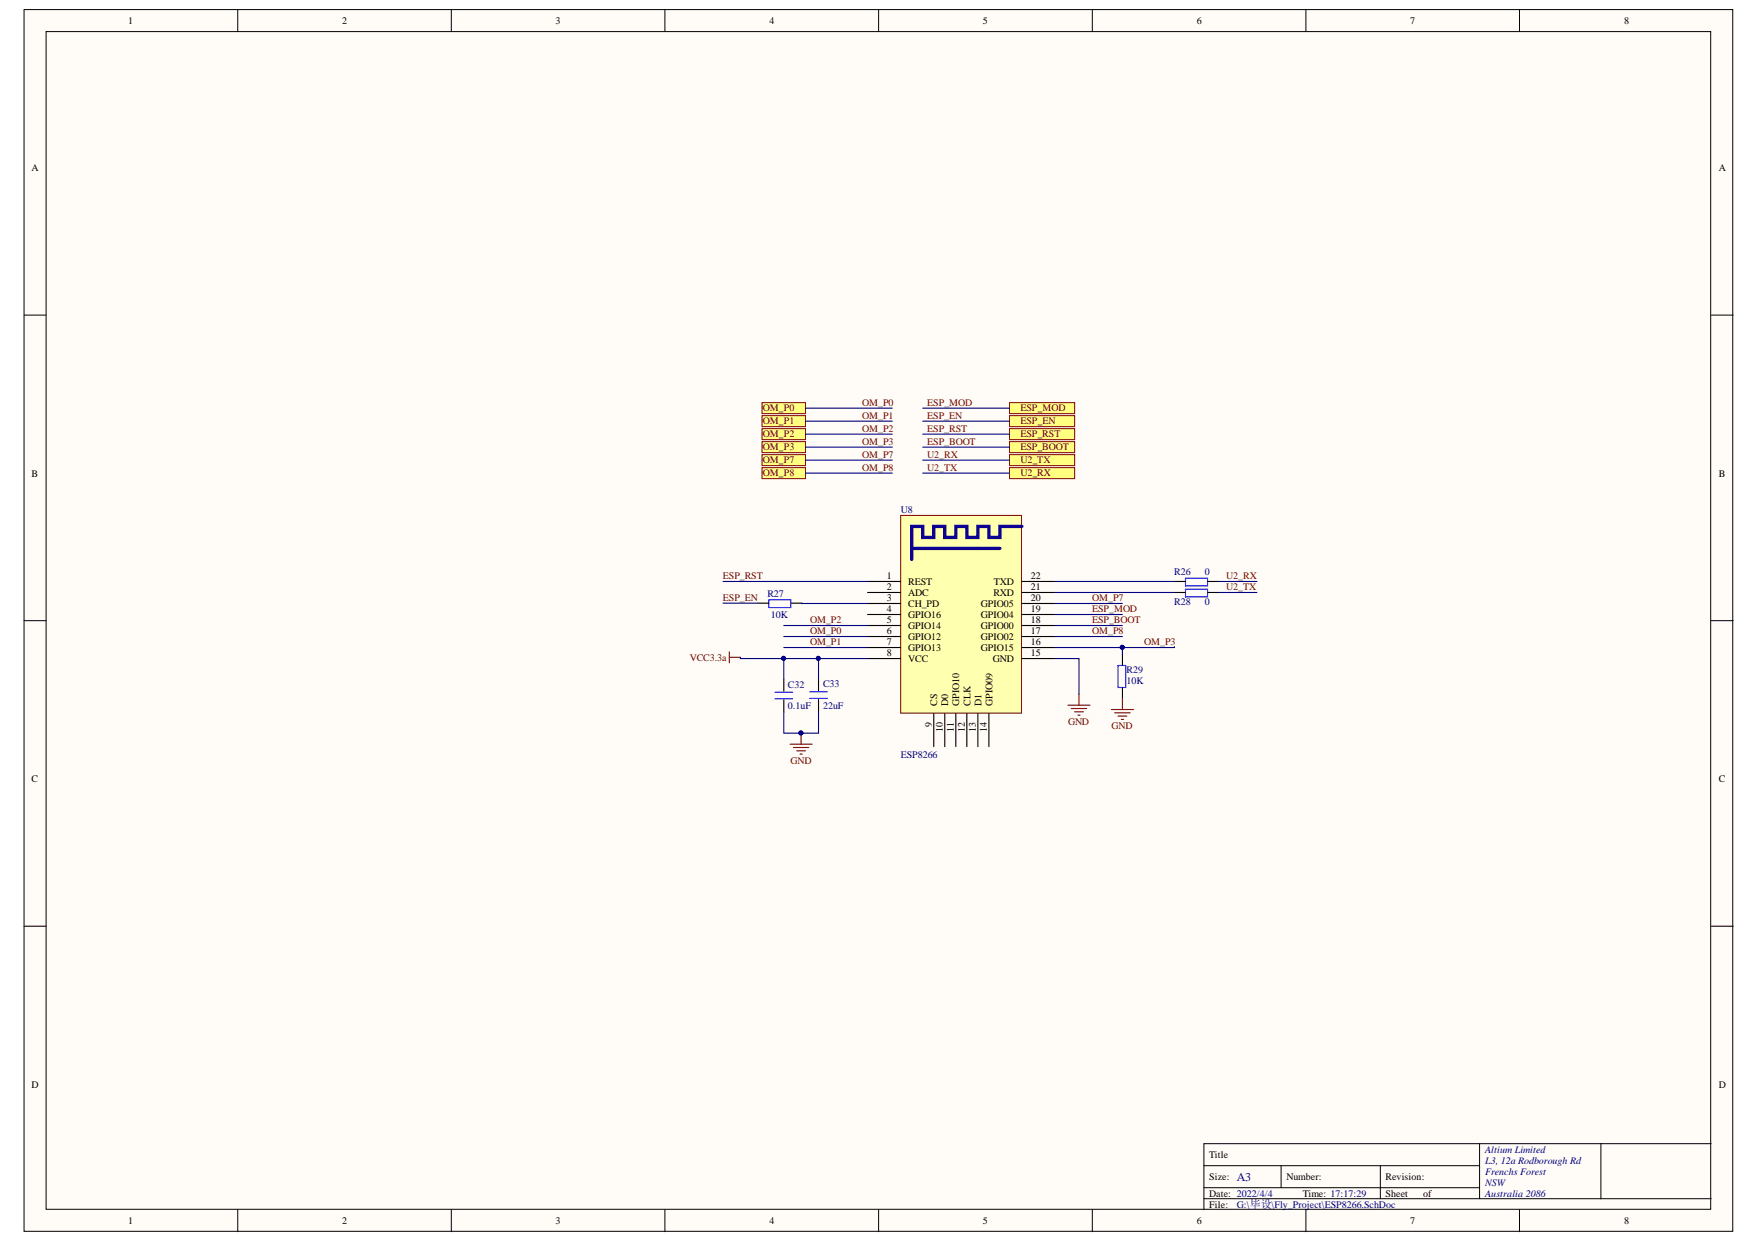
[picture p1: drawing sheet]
<svg xmlns="http://www.w3.org/2000/svg" width="297mm" height="210mm" viewBox="0 0 297 210" stroke-linecap="round" stroke-linejoin="round" font-family="sans-serif">
<g fill="#fffcf8" stroke="#000" stroke-width=".17">
<path d="M4.1 1.6h288.3v206.2h-288.3z"/>
<path d="M7.8 5.3h280.9v198.7h-280.9z"/>
</g>
<g fill="none" stroke="#000" stroke-width=".17">
<path d="M40.1 1.6v3.7M76.2 1.6v3.7M112.2 1.6v3.7M148.3 1.6v3.7M184.4 1.6v3.7M220.4 1.6v3.7M256.4 1.6v3.7M4.1 53.2h3.7M288.8 53.2h3.7M4.1 104.7h3.7M288.8 104.7h3.7M4.1 156.3h3.7"/>
<path d="M288.8 156.3h3.7M203.2 196.7h46.5M216.2 196.7v3.7M233 196.7v5.6M249.7 193v9.3M270.2 193h-67v11.1M288.8 193h-18.6v9.3M40.1 204.1v3.7M76.2 204.1v3.7M112.2 204.1v3.7M148.3 204.1v3.7M184.4 204.1v3.7"/>
<path d="M203.2 202.3h85.6M203.2 200.4h46.5M220.4 204.1v3.7M256.4 204.1v3.7"/>
</g>
<path d="M152 87h20.4v33.3h-20.4z" fill="#ffffb0" stroke="#800000" stroke-width=".17"/>
<g fill="none" stroke="#000" stroke-width=".19">
<path d="M146.4 98.1h5.6M146.4 100h5.6M172.5 98.1h5.6M172.5 100h5.6M198.2 98.1h1.9M198.2 100h1.9M203.8 98.1h1.9M203.8 100h1.9M127.9 101.8h1.9M132.3 114.6v2M132.3 118.1v2M133.5 101.8h1.8"/>
<path d="M138.1 114.5v2M138.1 118v2.1M146.4 101.8h5.6M146.4 103.7h5.6M146.4 105.5h5.6M146.4 107.4h5.6M146.4 109.3h5.6M146.4 111.1h5.6M172.5 101.8h5.6M172.5 103.7h5.6M172.5 105.5h5.6M172.5 107.4h5.6"/>
<path d="M172.5 109.3h5.6M172.5 111.1h5.6M189.4 110.4v1.9M189.4 116v1.9M157.6 120.4v5.6M159.5 120.4v5.6M161.3 120.4v5.6M163.2 120.4v5.6M165 120.4v5.6M166.9 120.4v5.6"/>
</g>
<path d="M153.9 92.5h14.9M172.5 88.8h-3.7v1.9h-1.9v-1.9h-1.9v1.9h-1.8v-1.9h-1.9v1.9h-1.8v-1.9h-1.9v1.9h-1.9v-1.9h-1.8v5.6" fill="none" stroke="#0c0087" stroke-width=".56"/>
<g fill="none" stroke="#800000" stroke-width=".19">
<path d="M123.1 110v1.8M123.1 110.9h1.8M180.2 119h3.8M180.8 119.6h2.6M182.1 117.1v1.9M187.6 119.7h3.7M189.4 117.9v1.8M133.3 125.6h3.8M133.9 126.1h2.6M134.5 126.7h1.4M135 127.2h.4M135.2 123.7v1.9"/>
<path d="M181.4 120.1h1.4M181.9 120.7h.4M188.1 120.3h2.6M188.7 120.8h1.5M189.2 121.4h.4"/>
</g>
<path d="M200.1 97.6h3.7v1.3h-3.7zM200.1 99.4h3.7v1.3h-3.7zM129.8 101.2h3.7v1.3h-3.7zM130.8 117.9h3M130.8 116.8h3M136.7 117.8h2.9M136.7 116.7h2.9M188.7 112.3h1.3v3.7h-1.3z" fill="none" stroke="#00f" stroke-width=".19"/>
<circle cx="135.2" cy="123.7" r=".33" fill="#000080" stroke="#000080" stroke-width=".17"/>
<g fill="#ffff80" stroke="#800000" stroke-width=".17">
<path d="M128.6 67.9h7.3v1.9h-7.3z" fill-rule="evenodd"/>
<path d="M128.6 70.1h7.3v1.9h-7.3z" fill-rule="evenodd"/>
<path d="M128.6 72.3h7.3v1.9h-7.3z" fill-rule="evenodd"/>
<path d="M128.6 74.5h7.3v1.9h-7.3z" fill-rule="evenodd"/>
<path d="M128.6 76.7h7.3v1.9h-7.3z" fill-rule="evenodd"/>
<path d="M128.6 78.9h7.3v1.9h-7.3z" fill-rule="evenodd"/>
<path d="M170.4 78.9h11v1.9h-11z" fill-rule="evenodd"/>
<path d="M170.4 76.7h11v1.9h-11z" fill-rule="evenodd"/>
<path d="M170.4 74.5h11v1.9h-11z" fill-rule="evenodd"/>
<path d="M170.4 72.3h11v1.9h-11z" fill-rule="evenodd"/>
<path d="M170.4 70.1h11v1.9h-11z" fill-rule="evenodd"/>
<path d="M170.4 67.9h11v1.9h-11z" fill-rule="evenodd"/>
</g>
<g fill="none" stroke="#000080" stroke-width=".19">
<path d="M135.9 79.8h14.7M135.9 77.6h14.7M135.9 75.4h14.7M135.9 73.3h14.7M135.9 71.1h14.7M135.9 68.9h14.7M155.7 79.8h14.7M155.7 77.6h14.7M155.7 75.4h14.7M155.7 73.3h14.7M155.7 71.1h14.7M155.7 68.9h14.7"/>
<path d="M122 98.1h24.4M178.1 98.1h20.1M178.1 100h20.1M205.7 98.1h6.4M205.7 100h6.4M122 101.8h5.9M124.9 110.9v.2h21.5M132.3 111.1v3.5M132.3 109.3h14.1M132.3 107.4h14.1M132.3 105.5h14.1M135.3 101.8h11.1"/>
<path d="M138.1 111.1v3.4M178.1 111.1h4v6M178.1 107.4h11.3M178.1 105.5h11.3M178.1 103.7h11.3M178.1 101.8h11.3M189.4 109.3v1.1M198.2 109.1v.2h-20.1M138.1 120.1v3.6h-5.8v-3.6"/>
</g>
<g fill="#000080" stroke="#000080" stroke-width=".17">
<circle cx="189.4" cy="109.2" r=".33"/>
<circle cx="138.1" cy="111.1" r=".33"/>
<circle cx="132.2" cy="111.1" r=".33"/>
<circle cx="135.2" cy="123.7" r=".33"/>
</g>
<text font-size="2" fill="#000080" x="208.7" y="199.2">A3</text>
<g font-size="1.7">
<text x="21.6" y="4">1</text>
<text x="57.7" y="4">2</text>
<text x="93.8" y="4">3</text>
<text x="129.9" y="4">4</text>
<text x="165.9" y="4">5</text>
<text x="202" y="4">6</text>
<text x="238" y="4">7</text>
<text x="274.1" y="4">8</text>
<text x="5.3" y="28.9">A</text>
<text x="290.1" y="28.9">A</text>
<text x="5.3" y="80.4">B</text>
<text x="290.1" y="80.4">B</text>
<text x="149.6" y="97.8">1</text>
<text x="149.6" y="99.6">2</text>
<text x="149.6" y="101.5">3</text>
<text x="153.3" y="98.7">REST</text>
<text x="153.3" y="100.5">ADC</text>
<text x="167.7" y="100.5">RXD</text>
<text x="167.7" y="98.7">TXD</text>
<text x="174" y="101.5">20</text>
<text x="174" y="99.6">21</text>
<text x="174" y="97.8">22</text>
<text x="149.6" y="103.3">4</text>
<text x="149.6" y="105.2">5</text>
<text x="149.6" y="107">6</text>
<text x="153.3" y="102.4">CH_PD</text>
<text x="153.3" y="104.3">GPIO16</text>
<text x="153.3" y="106.1">GPIO14</text>
<text x="153.3" y="108">GPIO12</text>
<text x="165.5" y="108">GPIO02</text>
<text x="165.5" y="106.1">GPIO00</text>
<text x="165.5" y="104.3">GPIO04</text>
<text x="165.5" y="102.4">GPIO05</text>
<text x="174" y="107">17</text>
<text x="174" y="105.2">18</text>
<text x="174" y="103.3">19</text>
<text x="149.6" y="108.9">7</text>
<text x="149.6" y="110.8">8</text>
<text x="153.3" y="109.8">GPIO13</text>
<text x="153.3" y="111.7">VCC</text>
<text x="165.5" y="109.8">GPIO15</text>
<text x="167.6" y="111.7">GND</text>
<text x="174" y="110.8">15</text>
<text x="174" y="108.9">16</text>
<text x="158.2" y="119.1" transform="rotate(-90 158.2 119.1)">CS</text>
<text x="160" y="119.1" transform="rotate(-90 160 119.1)">D0</text>
<text x="161.9" y="119.1" transform="rotate(-90 161.9 119.1)">GPIO10</text>
<text x="163.8" y="119.1" transform="rotate(-90 163.8 119.1)">CLK</text>
<text x="165.6" y="119.1" transform="rotate(-90 165.6 119.1)">D1</text>
<text x="167.5" y="119.1" transform="rotate(-90 167.5 119.1)">GPIO09</text>
<text x="157.3" y="122.7" transform="rotate(-90 157.3 122.7)">9</text>
<text x="159.1" y="123.6" transform="rotate(-90 159.1 123.6)">10</text>
<text x="161" y="123.5" transform="rotate(-90 161 123.5)">11</text>
<text x="162.8" y="123.6" transform="rotate(-90 162.8 123.6)">12</text>
<text x="164.7" y="123.6" transform="rotate(-90 164.7 123.6)">13</text>
<text x="166.6" y="123.6" transform="rotate(-90 166.6 123.6)">14</text>
<text x="5.3" y="132">C</text>
<text x="290.1" y="132">C</text>
<text x="5.3" y="183.5">D</text>
<text x="290.1" y="183.5">D</text>
<text x="204.1" y="195.4">Title</text>
<text x="204.1" y="199.1">Size:</text>
<text x="204.1" y="201.9">Date: 2022/4/4</text>
<text x="204.1" y="203.8">File:</text>
<text x="217.1" y="199.1">Number:</text>
<text x="219.9" y="201.9">Time: 17:17:29</text>
<text x="233.9" y="199.1">Revision:</text>
<text x="233.9" y="201.9">Sheet</text>
<text x="240.2" y="201.9">of</text>
<text x="21.6" y="206.6">1</text>
<text x="57.7" y="206.6">2</text>
<text x="93.8" y="206.6">3</text>
<text x="129.9" y="206.6">4</text>
<text x="165.9" y="206.6">5</text>
<text x="202" y="206.6">6</text>
<text x="238" y="206.6">7</text>
<text x="274.1" y="206.6">8</text>
</g>
<g font-size="1.7" fill="#800000">
<text x="128.8" y="69.4">OM_P0</text>
<text x="128.8" y="71.6">OM_P1</text>
<text x="145.5" y="68.5">OM_P0</text>
<text x="145.5" y="70.7">OM_P1</text>
<text x="156.5" y="70.7">ESP_EN</text>
<text x="156.5" y="68.5">ESP_MOD</text>
<text x="172.2" y="71.6">ESP_EN</text>
<text x="172.2" y="69.4">ESP_MOD</text>
<text x="128.8" y="73.8">OM_P2</text>
<text x="128.8" y="76">OM_P3</text>
<text x="145.5" y="72.9">OM_P2</text>
<text x="145.5" y="75">OM_P3</text>
<text x="145.5" y="77.2">OM_P7</text>
<text x="156.5" y="77.2">U2_RX</text>
<text x="156.5" y="75">ESP_BOOT</text>
<text x="156.5" y="72.9">ESP_RST</text>
<text x="172.2" y="76">ESP_BOOT</text>
<text x="172.2" y="73.8">ESP_RST</text>
<text x="128.8" y="78.2">OM_P7</text>
<text x="128.8" y="80.4">OM_P8</text>
<text x="145.5" y="79.4">OM_P8</text>
<text x="156.5" y="79.4">U2_TX</text>
<text x="172.2" y="80.4">U2_RX</text>
<text x="172.2" y="78.2">U2_TX</text>
<text x="122" y="101.4">ESP_EN</text>
<text x="122" y="97.8">ESP_RST</text>
<text x="184.3" y="101.5">OM_P7</text>
<text x="207" y="97.8">U2_RX</text>
<text x="207" y="99.6">U2_TX</text>
<text x="136.7" y="107">OM_P0</text>
<text x="136.7" y="105.2">OM_P2</text>
<text x="184.3" y="103.3">ESP_MOD</text>
<text x="184.3" y="105.2">ESP_BOOT</text>
<text x="184.3" y="107">OM_P8</text>
<text x="116.4" y="111.5">VCC3.3a</text>
<text x="136.7" y="108.9">OM_P1</text>
<text x="193.1" y="108.9">OM_P3</text>
<text x="180.3" y="122.3">GND</text>
<text x="187.6" y="123.1">GND</text>
<text x="133.4" y="128.9">GND</text>
</g>
<g font-size="1.7" fill="#000080">
<text x="152" y="86.6">U8</text>
<text x="129.5" y="100.7">R27</text>
<text x="198.2" y="97">R26</text>
<text x="203.3" y="97">0</text>
<text x="130.1" y="104.3">10K</text>
<text x="198.2" y="102.1">R28</text>
<text x="203.3" y="102.1">0</text>
<text x="190.1" y="113.6">R29</text>
<text x="133" y="116.1">C32</text>
<text x="133" y="119.7">0.1uF</text>
<text x="138.9" y="116">C33</text>
<text x="138.9" y="119.6">22uF</text>
<text x="190.1" y="115.5">10K</text>
<text x="152" y="127.9">ESP8266</text>
<text x="250.7" y="194.5">Altium Limited</text>
<text x="250.7" y="196.4">L3, 12a Rodborough Rd</text>
<text x="208.7" y="203.8">G:\毕设\Fly_Project\ESP8266.SchDoc</text>
<text x="250.7" y="198.2">Frenchs Forest</text>
<text x="250.7" y="200.1">NSW</text>
<text x="250.7" y="201.9">Australia 2086</text>
</g>
</svg>
